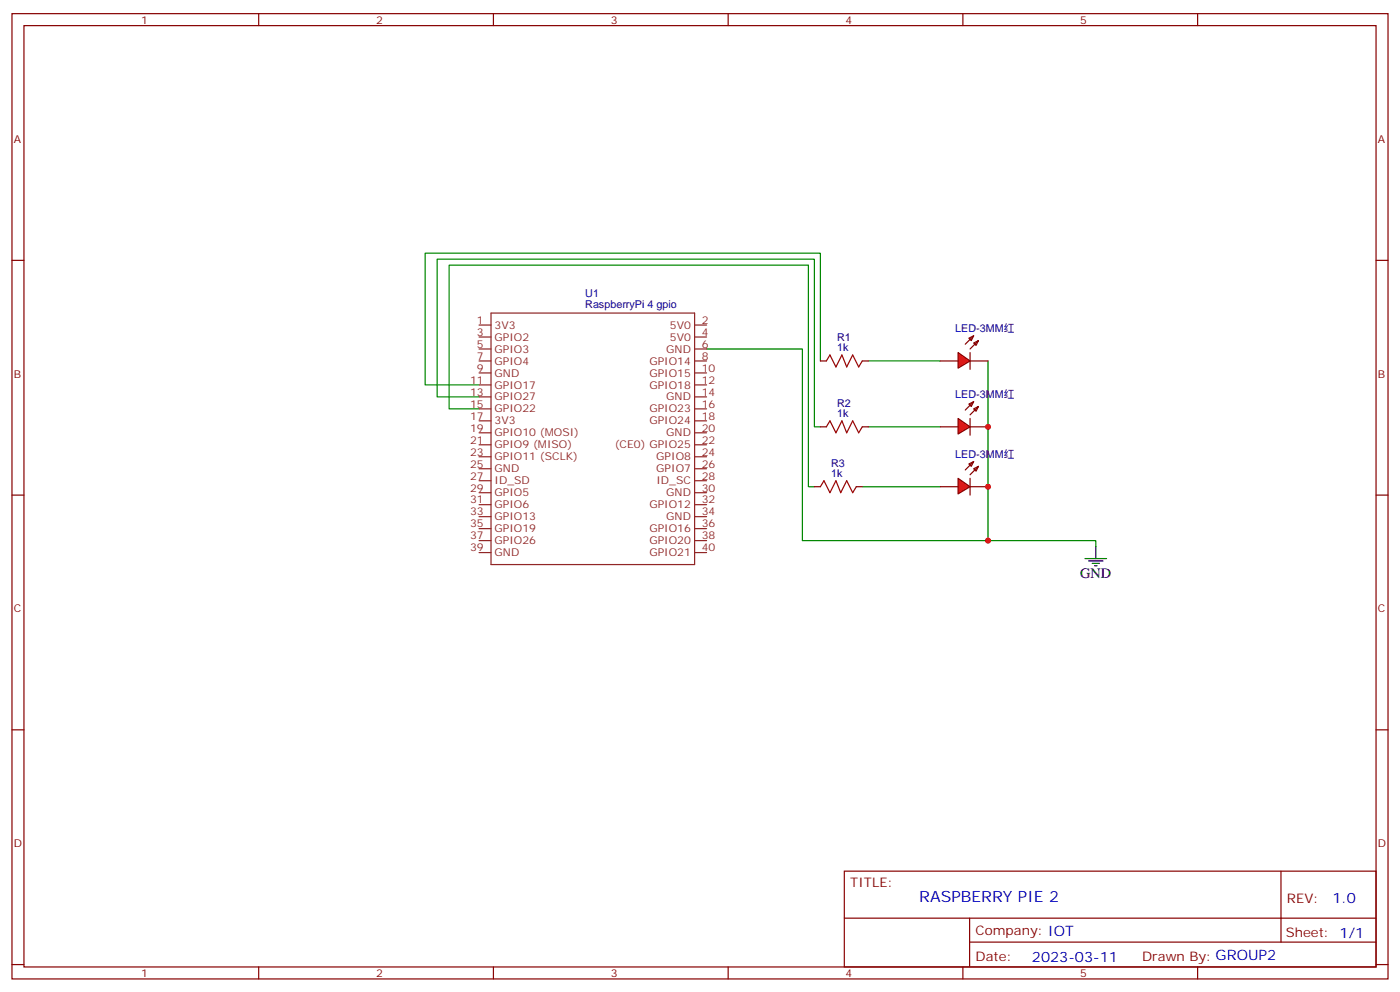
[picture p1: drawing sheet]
<svg xmlns="http://www.w3.org/2000/svg" width="412mm" height="292mm" viewBox="0 0 412 292" stroke-linecap="round" stroke-linejoin="round" font-family="sans-serif">
<g fill="none" stroke="#870000" stroke-width=".35">
<path d="M3.5 4h405.4v284.4h-405.4zM7.1 7.5h398.2v277.3h-398.2zM76.2 4v3.5M145.3 4v3.5M214.5 4v3.5M283.6 4v3.5M352.8 4v3.5M3.5 76.7h3.6M405.3 76.7h3.6M241.7 106.3h1.7M254 106.3h1.8M241.7 125.7h1.7"/>
<path d="M254 125.7h1.8M3.5 145.8h3.6M239.9 143.4h1.8M252.2 143.4h1.8M285.8 140.9v4.9M405.3 145.8h3.6M3.5 215h3.6M405.3 215h3.6M248.7 256.6h156.6v28.2h-156.6zM377.3 256.6v20.9M248.7 270.5h156.5M285.6 277.5h119.6"/>
<path d="M285.6 270.5v14.1M3.5 284.1h3.6M76.2 284.8v3.6M145.3 284.8v3.6M214.5 284.8v3.6M283.6 284.8v3.6M352.8 284.8v3.6M405.3 284.1h3.6"/>
</g>
<path d="M141.1 116.9h-12.3v-40.6h111.1v49.4h1.8M208.1 102.8h28.3v56.4h86.4v1.8M241.7 106.3v-31.7h-116.5v38.8h15.9M255.8 106.3h21.1M291 106.3v52.9M141.1 120.4h-8.8v-42.3h105.8v65.3h1.8M255.8 125.7h21.1M254 143.4h22.9" fill="none" stroke="#008700" stroke-width=".35"/>
<path d="M319.6 164.5h6.4M320.7 165.2h4.2M321.7 165.9h2.1M322.4 166.7h.7M322.8 161v3.5" fill="none" stroke="#000" stroke-width=".35"/>
<path d="M243.4 106.3l1.1-1.7 1.7 3.5 1.8-3.5 1.4 3.5 1.8-3.5 1.7 3.5 1.1-1.8M243.4 125.7l1.1-1.7 1.7 3.5 1.8-3.5 1.4 3.5 1.8-3.5 1.7 3.5 1.1-1.8M241.7 143.4l1-1.8 1.8 3.5 1.7-3.5 1.4 3.5 1.8-3.5 1.8 3.5 1-1.7" fill="none" stroke="#a10000" stroke-width=".35"/>
<path d="M282.2 140.9l3.6 2.5-3.6 2.1z" fill="#f00" stroke="#870000" stroke-width=".35"/>
<path d="M285.4 136.7l1.4-.7-.7 1.4zM285.8 123.3v4.9M286.8 138.1l1.4-.7-.7 1.4zM286.8 136l-2.5 2.4M288.2 137.4l-2.4 2.4M276.9 143.4h5.3M285.8 143.4h5.2" fill="none" stroke="#870000" stroke-width=".35"/>
<path d="M282.2 123.3l3.6 2.4-3.6 2.1z" fill="#f00" stroke="#870000" stroke-width=".35"/>
<path d="M285.4 119l1.4-.7-.7 1.4zM285.8 103.9v4.9M286.8 118.3l-2.5 2.5M288.2 119.7l-2.4 2.5M276.9 125.7h5.3M285.8 125.7h5.2M286.8 120.4l1.4-.7-.7 1.4z" fill="none" stroke="#870000" stroke-width=".35"/>
<path d="M282.2 103.9l3.6 2.4-3.6 2.1z" fill="#f00" stroke="#870000" stroke-width=".35"/>
<path d="M285.4 99.6l1.4-.7-.7 1.4zM286.8 98.9l-2.5 2.5M276.9 106.3h5.3M285.8 106.3h5.2M286.8 101l1.4-.7-.7 1.4zM288.2 100.3l-2.4 2.5" fill="none" stroke="#870000" stroke-width=".35"/>
<g fill="none" stroke="#8c2424" stroke-width=".35">
<path d="M141.1 95.7h3.5M141.1 99.3h3.5M144.6 92.2h60v74.1h-60zM204.6 95.7h3.5M204.6 99.3h3.5M141.1 102.8h3.5M141.1 106.3h3.5M141.1 109.9h3.5M141.1 113.4h3.5M141.1 116.9h3.5M204.6 102.8h3.5M204.6 106.3h3.5"/>
<path d="M204.6 109.9h3.5M204.6 113.4h3.5M204.6 116.9h3.5M141.1 120.4h3.5M141.1 124h3.5M141.1 127.5h3.5M141.1 131h3.5M141.1 134.5h3.5M141.1 138.1h3.5M204.6 120.4h3.5M204.6 124h3.5M204.6 127.5h3.5"/>
<path d="M204.6 131h3.5M204.6 134.5h3.5M204.6 138.1h3.5M141.1 141.6h3.5M141.1 145.1h3.5M141.1 148.7h3.5M141.1 152.2h3.5M141.1 155.7h3.5M141.1 159.2h3.5M204.6 141.6h3.5M204.6 145.1h3.5M204.6 148.7h3.5"/>
<path d="M204.6 152.2h3.5M204.6 155.7h3.5M204.6 159.2h3.5M141.1 162.8h3.5M204.6 162.8h3.5"/>
</g>
<g fill="#c00">
<circle cx="291" cy="143.4" r=".88"/>
<circle cx="291" cy="125.7" r=".88"/>
<circle cx="291" cy="159.2" r=".88"/>
</g>
<text font-size="4.6" fill="#00f" x="270.8" y="265.6">RASPBERRY PIE 2</text>
<text font-size="4.2" x="318.2" y="170.2">GND</text>
<g font-size="4.2" fill="#00f">
<text x="392.5" y="265.9">1.0</text>
<text x="304" y="283.2">2023-03-11</text>
</g>
<g font-size="3.9" fill="#800">
<text x="250.5" y="261.2">TITLE:</text>
<text x="379.1" y="265.9">REV:</text>
<text x="287.4" y="275.4">Company: IOT</text>
<text x="378.7" y="276">Sheet: 1/1</text>
<text x="287.4" y="283.1">Date:</text>
<text x="336.4" y="283.2">Drawn By: GROUP2</text>
</g>
<g font-size="3.2" fill="#800">
<text x="41.6" y="7">1</text>
<text x="110.8" y="7">2</text>
<text x="179.9" y="7">3</text>
<text x="249.1" y="7">4</text>
<text x="318.2" y="7">5</text>
<text x="4.1" y="42.1">A</text>
<text x="405.9" y="42.1">A</text>
<text x="4.1" y="111.3">B</text>
<text x="405.9" y="111.3">B</text>
<text x="4.1" y="180.4">C</text>
<text x="405.9" y="180.4">C</text>
<text x="4.1" y="249.6">D</text>
<text x="405.9" y="249.6">D</text>
<text x="41.6" y="287.8">1</text>
<text x="110.8" y="287.8">2</text>
<text x="179.9" y="287.8">3</text>
<text x="249.1" y="287.8">4</text>
<text x="318.2" y="287.8">5</text>
</g>
<g font-size="3.2" fill="#000080">
<text x="172.4" y="87.5">U1</text>
<text x="172.4" y="90.8">RaspberryPi 4 gpio</text>
<text x="246.6" y="100.4">R1</text>
<text x="281.4" y="97.9">LED-3MM红</text>
<text x="246.6" y="103.5">1k</text>
<text x="246.6" y="119.8">R2</text>
<text x="281.4" y="117.3">LED-3MM红</text>
<text x="246.6" y="122.9">1k</text>
<text x="244.8" y="137.4">R3</text>
<text x="281.4" y="134.9">LED-3MM红</text>
<text x="244.8" y="140.5">1k</text>
</g>
<g font-size="3.2" fill="#8d2323">
<text x="140.5" y="95.4">1</text>
<text x="206.7" y="95.4">2</text>
<text x="140.5" y="98.9">3</text>
<text x="145.7" y="96.8">3V3</text>
<text x="145.7" y="100.3">GPIO2</text>
<text x="197.4" y="96.8">5V0</text>
<text x="197.4" y="100.3">5V0</text>
<text x="206.7" y="98.9">4</text>
<text x="140.5" y="102.4">5</text>
<text x="140.5" y="106">7</text>
<text x="145.7" y="103.9">GPIO3</text>
<text x="145.7" y="107.4">GPIO4</text>
<text x="191.3" y="107.4">GPIO14</text>
<text x="196.3" y="103.9">GND</text>
<text x="206.7" y="102.4">6</text>
<text x="206.7" y="106">8</text>
<text x="138.5" y="113">11</text>
<text x="140.5" y="109.5">9</text>
<text x="145.7" y="110.9">GND</text>
<text x="191.3" y="110.9">GPIO15</text>
<text x="206.7" y="109.5">10</text>
<text x="206.7" y="113">12</text>
<text x="138.5" y="116.6">13</text>
<text x="145.7" y="114.4">GPIO17</text>
<text x="145.7" y="118">GPIO27</text>
<text x="191.3" y="114.4">GPIO18</text>
<text x="196.3" y="118">GND</text>
<text x="206.7" y="116.6">14</text>
<text x="138.5" y="120.1">15</text>
<text x="138.5" y="123.6">17</text>
<text x="145.7" y="121.5">GPIO22</text>
<text x="145.7" y="125">3V3</text>
<text x="191.3" y="121.5">GPIO23</text>
<text x="191.3" y="125">GPIO24</text>
<text x="206.7" y="120.1">16</text>
<text x="206.7" y="123.6">18</text>
<text x="138.5" y="127.1">19</text>
<text x="138.5" y="130.7">21</text>
<text x="145.7" y="128.6">GPIO10 (MOSI)</text>
<text x="196.3" y="128.6">GND</text>
<text x="206.7" y="127.1">20</text>
<text x="206.7" y="130.7">22</text>
<text x="138.5" y="134.2">23</text>
<text x="138.5" y="137.7">25</text>
<text x="145.7" y="132.1">GPIO9 (MISO)</text>
<text x="145.7" y="135.6">GPIO11 (SCLK)</text>
<text x="181.1" y="132.1">(CE0) GPIO25</text>
<text x="193.3" y="135.6">GPIO8</text>
<text x="206.7" y="134.2">24</text>
<text x="206.7" y="137.7">26</text>
<text x="138.5" y="141.3">27</text>
<text x="145.7" y="139.1">GND</text>
<text x="145.7" y="142.7">ID_SD</text>
<text x="193.3" y="139.1">GPIO7</text>
<text x="193.4" y="142.7">ID_SC</text>
<text x="206.7" y="141.3">28</text>
<text x="138.5" y="144.8">29</text>
<text x="138.5" y="148.3">31</text>
<text x="145.7" y="146.2">GPIO5</text>
<text x="145.7" y="149.7">GPIO6</text>
<text x="191.3" y="149.7">GPIO12</text>
<text x="196.3" y="146.2">GND</text>
<text x="206.7" y="144.8">30</text>
<text x="206.7" y="148.3">32</text>
<text x="138.5" y="151.8">33</text>
<text x="138.5" y="155.4">35</text>
<text x="145.7" y="153.2">GPIO13</text>
<text x="196.3" y="153.2">GND</text>
<text x="206.7" y="151.8">34</text>
<text x="206.7" y="155.4">36</text>
<text x="138.5" y="158.9">37</text>
<text x="145.7" y="156.8">GPIO19</text>
<text x="145.7" y="160.3">GPIO26</text>
<text x="191.3" y="156.8">GPIO16</text>
<text x="191.3" y="160.3">GPIO20</text>
<text x="206.7" y="158.9">38</text>
<text x="138.5" y="162.4">39</text>
<text x="145.7" y="163.8">GND</text>
<text x="191.3" y="163.8">GPIO21</text>
<text x="206.7" y="162.4">40</text>
</g>
</svg>
